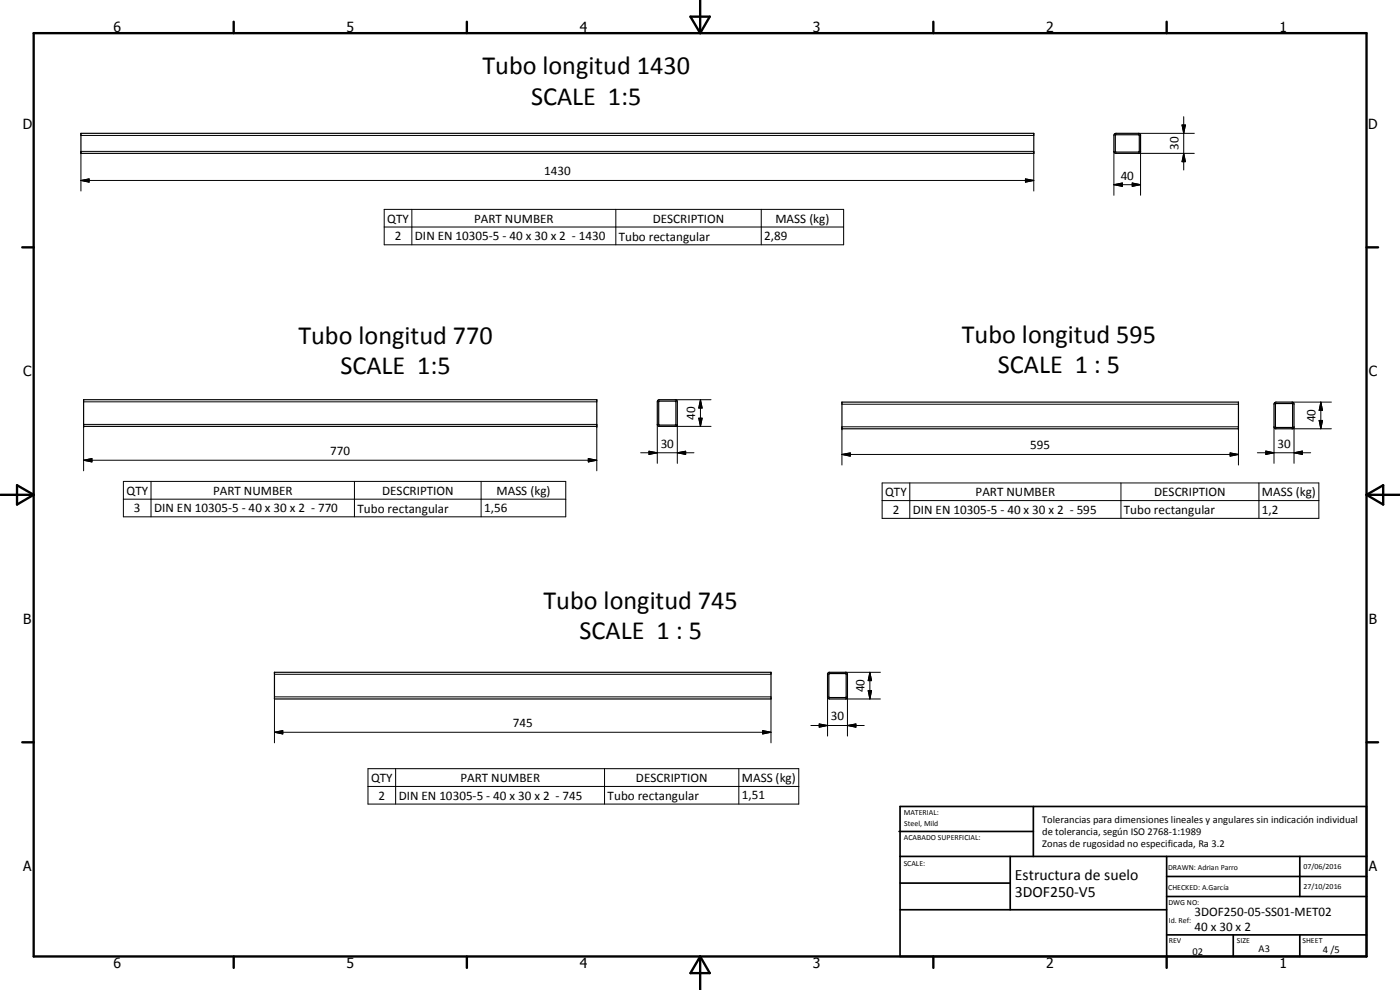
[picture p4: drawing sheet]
<svg xmlns="http://www.w3.org/2000/svg" width="420mm" height="297mm" viewBox="0 0 420 297" stroke-linecap="round" stroke-linejoin="round" font-family="sans-serif">
<path d="M24.3 40h285.9v6h-285.9zM334.5 40.1h7.5l.3 .3-.1 5.4-.5 .2-7.2-.1-.2-.5v-4.8zM334.8 40.4h7l.1 5.1-7.1 .1zM25.1 119.9h154v8h-154zM197.4 120.2l.5-.3h4.7l.5 .3 .2 7.1-.5 .6h-5.1l-.3-.2zM197.7 120.4h5.1v7.1l-5.1-.1zM252.7 120.6h119v8.1h-119zM382.5 120.9l.5-.3h4.8l.5 .3 .1 7.2-.5 .6h-5.1l-.3-.3zM382.9 121.1h5v7.1h-5zM82.4 201.7h149v8h-149zM248.4 202.1l.4-.4h5.1l.3 .3 .1 7.3-.2 .3-5.1 .1-.5-.2zM248.9 202.1l5 .1v7.1l-5.1-.1z" fill="none" stroke="#000" stroke-width=".35"/>
<g fill="none" stroke="#000" stroke-width=".3">
<path d="M354.7 37.5h1.1l-.6 2.5zM355.2 35v16M24.3 54.1l2.4-.4v1zM24.3 40.6h285.9M24.3 57.3v-11.9h285.9v11.9M24.3 54.1h285.9M307.8 53.7l2.4 .4-2.4 .6zM334.3 55.4l2.5-.5v1zM334.3 55.4h8M334.3 45.4v13.2M339.8 54.9l2.5 .5-2.5 .5zM341.7 40h16.7"/>
<path d="M341.7 46h16.7M342.3 45.4v13.2M355.2 46l.6 2.5h-1.1zM115.3 62.8h137.9v10.6h-137.9zM115.3 68.1h137.9M123.6 62.8v10.6M184.8 62.8v10.6M228.5 62.8v10.6M202.6 119.9h10.8M210.2 119.9l.5 2.5h-1zM210.2 119.9v8M25.1 138.1l2.5-.5v1z"/>
<path d="M25.1 120.6h154M25.1 138.1h154M176.6 137.6l2.5 .5-2.5 .5zM192.3 135.8h16M194.8 135.4l2.5 .4-2.5 .6zM197.3 127.3v11.7M202.6 127.9h10.8M203.3 135.8l2.5-.4v1zM203.3 127.3v11.7M209.7 125.5h1l-.5 2.4zM252.7 136.4l2.5-.5v1zM252.7 139.5v-11.4h119v11.4"/>
<path d="M252.7 121.3h119M252.7 136.4h119M369.2 135.9l2.5 .5-2.5 .5zM377.3 135.8h16M379.9 135.3l2.4 .5-2.4 .6zM382.3 128.1v10.9M387.8 120.6h11.8M387.8 128.7h11.8M388.4 135.8l2.5-.5v1.1zM388.4 128.1v10.9M395.9 126.2h1l-.5 2.5zM396.4 120.6l.5 2.5h-1z"/>
<path d="M396.4 120.6v8.1M25.1 141.3v-14h154v14M37 144.4h132.8v10.7h-132.8zM37 149.8h132.8M45.3 144.4v10.7M106.4 144.4v10.7M144.4 144.4v10.7M264.7 144.9h131.1v10.6h-131.1zM264.7 150.2h131.1M273 144.9v10.6M336.4 144.9v10.6M377.8 144.9v10.6"/>
<path d="M82.4 219.7l2.5-.5v1zM82.4 209.1h149M82.4 202.3h149M82.4 219.7h149M82.4 209.7v13.2M228.9 219.2l2.5 .5-2.5 .5zM231.4 209.7v13.2M243.4 217.7h16M245.9 217.2l2.5 .5-2.5 .5zM248.4 209.1v11.8M253.8 201.7h10.4M253.8 209.7h10.4"/>
<path d="M254.3 217.7l2.6-.5v1zM254.3 209.1v11.8M260.6 207.2h1l-.5 2.5zM261.1 201.7l.5 2.5h-1zM261.1 201.7v8M110.4 230.6h129.3v10.7h-129.3zM110.4 236h129.3M118.7 230.6v10.7M181.4 230.6v10.7M221.7 230.6v10.7"/>
</g>
<g fill="#000">
<circle cx="25.1" cy="127.9" r=".18"/>
<circle cx="179.1" cy="127.9" r=".18"/>
<circle cx="252.7" cy="128.7" r=".18"/>
<circle cx="371.7" cy="128.7" r=".18"/>
<circle cx="82.4" cy="201.7" r=".18"/>
<circle cx="231.4" cy="201.7" r=".18"/>
</g>
<g fill="none" stroke="#000" stroke-width=".71">
<path d="M10.1 9.9h400v277.1h-400zM70.1 6.5v3.4M140.1 6.5v3.4M207.2 5h5.8l-2.9 4.9zM210.1 0v9.9M280.1 6.5v3.4M350.1 6.5v3.4M6.7 74.2h3.4M410.1 74.2h3.5M.1 148.5h10M5.1 145.6l5 2.9-5 2.9zM410.1 148.5h10"/>
<path d="M410.1 148.5l5-2.9v5.8zM6.7 222.7h3.4M410.1 222.7h3.5M70.1 287v3.4M140.1 287v3.4M210.1 287v10M210.1 287l2.9 5h-5.8zM280.1 287v3.4M350.1 287v3.4"/>
</g>
<g fill="none" stroke="#000" stroke-width=".51">
<path d="M269.8 249.5h40.3M270.1 242h140v45h-140zM270.1 257h140M303.2 257v16M310.1 242v15M350.1 257v30M390.1 257v12M270.1 265h33.1M270.1 273h80M350.1 269h60M350.1 263h60M350.1 280.5h60"/>
<path d="M370.1 280.5v6.5M390.1 280.5v6.5"/>
</g>
<g fill="#000">
<path d="M354.7 37.5h1.1l-.6 2.5zM24.3 54.1l2.4-.4v1zM307.8 53.7l2.4 .4-2.4 .6zM334.3 55.4l2.5-.5v1zM339.8 54.9l2.5 .5-2.5 .5zM355.2 46l.6 2.5h-1.1zM25.1 138.1l2.5-.5v1zM176.6 137.6l2.5 .5-2.5 .5zM194.8 135.4l2.5 .4-2.5 .6zM203.3 135.8l2.5-.4v1zM209.7 125.5h1l-.5 2.4zM210.2 119.9l.5 2.5h-1z"/>
<path d="M252.7 136.4l2.5-.5v1zM369.2 135.9l2.5 .5-2.5 .5zM379.9 135.3l2.4 .5-2.4 .6zM388.4 135.8l2.5-.5v1.1zM395.9 126.2h1l-.5 2.5zM396.4 120.6l.5 2.5h-1zM82.4 219.7l2.5-.5v1zM245.9 217.2l2.5 .5-2.5 .5zM254.3 217.7l2.6-.5v1zM260.6 207.2h1l-.5 2.5zM261.1 201.7l.5 2.5h-1zM228.9 219.2l2.5 .5-2.5 .5z"/>
</g>
<g font-size="7.9">
<text x="144.8" y="22.4">Tubo longitud 1430</text>
<text x="159.4" y="31.4">SCALE 1:5</text>
<text x="89.6" y="103.1">Tubo longitud 770</text>
<text x="288.7" y="102.8">Tubo longitud 595</text>
<text x="102.1" y="112.1">SCALE 1:5</text>
<text x="299.5" y="111.8">SCALE 1 : 5</text>
<text x="163.1" y="182.8">Tubo longitud 745</text>
<text x="173.9" y="191.8">SCALE 1 : 5</text>
</g>
<g font-size="4.7">
<text x="304.6" y="263.9">Estructura de suelo</text>
<text x="304.6" y="269.3">3DOF250-V5</text>
</g>
<g font-size="4.2">
<text x="34" y="9.6">6</text>
<text x="104" y="9.6">5</text>
<text x="174" y="9.6">4</text>
<text x="244" y="9.6">3</text>
<text x="314" y="9.6">2</text>
<text x="384" y="9.6">1</text>
<text x="6.8" y="38.7">D</text>
<text x="410.6" y="38.7">D</text>
<text x="7" y="112.9">C</text>
<text x="410.8" y="112.9">C</text>
<text x="7" y="187.1">B</text>
<text x="410.8" y="187.1">B</text>
<text x="7" y="261.4">A</text>
<text x="410.8" y="261.4">A</text>
<text x="34" y="290.4">6</text>
<text x="104" y="290.4">5</text>
<text x="174" y="290.4">4</text>
<text x="244" y="290.4">3</text>
<text x="314" y="290.4">2</text>
<text x="384" y="290.4">1</text>
</g>
<g font-size="3.9">
<text x="353.7" y="45" transform="rotate(-90 353.7 45)">30</text>
<text x="163.3" y="52.6">1430</text>
<text x="336.3" y="53.9">40</text>
<text x="116.2" y="66.8">QTY</text>
<text x="142.3" y="66.8">PART NUMBER</text>
<text x="195.9" y="66.8">DESCRIPTION</text>
<text x="232.7" y="66.9">MASS (kg)</text>
<text x="118.5" y="72.1">2</text>
<text x="124.5" y="72.1">DIN EN 10305-5 - 40 x 30 x 2 - 1430</text>
<text x="185.7" y="72.2">Tubo rectangular</text>
<text x="229.4" y="72.1">2,89</text>
<text x="208.6" y="126" transform="rotate(-90 208.6 126)">40</text>
<text x="394.8" y="126.7" transform="rotate(-90 394.8 126.7)">40</text>
<text x="99.1" y="136.6">770</text>
<text x="198.3" y="134.3">30</text>
<text x="309.2" y="134.8">595</text>
<text x="383.4" y="134.3">30</text>
<text x="38" y="148.4">QTY</text>
<text x="64" y="148.4">PART NUMBER</text>
<text x="114.7" y="148.4">DESCRIPTION</text>
<text x="149" y="148.5">MASS (kg)</text>
<text x="265.7" y="148.8">QTY</text>
<text x="292.8" y="148.8">PART NUMBER</text>
<text x="346.4" y="148.8">DESCRIPTION</text>
<text x="378.7" y="148.9">MASS (kg)</text>
<text x="40.2" y="153.7">3</text>
<text x="46.3" y="153.7">DIN EN 10305-5 - 40 x 30 x 2 - 770</text>
<text x="107.3" y="153.8">Tubo rectangular</text>
<text x="145.3" y="153.7">1,56</text>
<text x="267.9" y="154.1">2</text>
<text x="273.9" y="154.1">DIN EN 10305-5 - 40 x 30 x 2 - 595</text>
<text x="337.3" y="154.2">Tubo rectangular</text>
<text x="378.7" y="154.1">1,2</text>
<text x="259.5" y="207.7" transform="rotate(-90 259.5 207.7)">40</text>
<text x="153.9" y="218.2">745</text>
<text x="249.4" y="216.2">30</text>
<text x="111.4" y="234.6">QTY</text>
<text x="113.6" y="239.9">2</text>
<text x="119.7" y="239.9">DIN EN 10305-5 - 40 x 30 x 2 - 745</text>
<text x="138.2" y="234.6">PART NUMBER</text>
<text x="182.4" y="239.9">Tubo rectangular</text>
<text x="190.9" y="234.6">DESCRIPTION</text>
<text x="222.6" y="234.7">MASS (kg)</text>
<text x="222.6" y="239.9">1,51</text>
<text x="358.5" y="275">3DOF250-05-SS01-MET02</text>
<text x="358.5" y="279.4">40 x 30 x 2</text>
</g>
<g font-size="3.1">
<text x="312.7" y="246.8">Tolerancias para dimensiones lineales y angulares sin indicación individual</text>
<text x="312.7" y="250.4">de tolerancia, según ISO 2768-1:1989</text>
<text x="312.7" y="254">Zonas de rugosidad no especificada, Ra 3.2</text>
<text x="357.9" y="286.4">02</text>
<text x="377.7" y="285.6">A3</text>
<text x="397" y="285.9">4 /5</text>
</g>
<g font-size="2.4">
<text x="271.2" y="244.4">MATERIAL:</text>
<text x="271.3" y="252">ACABADO SUPERFICIAL:</text>
<text x="271.4" y="247.9">Steel, Mild</text>
<text x="271.2" y="259.7">SCALE:</text>
<text x="350.6" y="261">DRAWN: Adrian Parro</text>
<text x="391.2" y="260.6">07/06/2016</text>
<text x="350.6" y="267.1">CHECKED: A.García</text>
<text x="391.2" y="266.7">27/10/2016</text>
<text x="350.6" y="271.4">DWG NO:</text>
<text x="350.8" y="276.9">Id. Ref:</text>
<text x="350.8" y="282.8">REV</text>
<text x="371.2" y="282.9">SIZE</text>
<text x="390.9" y="282.9">SHEET</text>
</g>
</svg>
